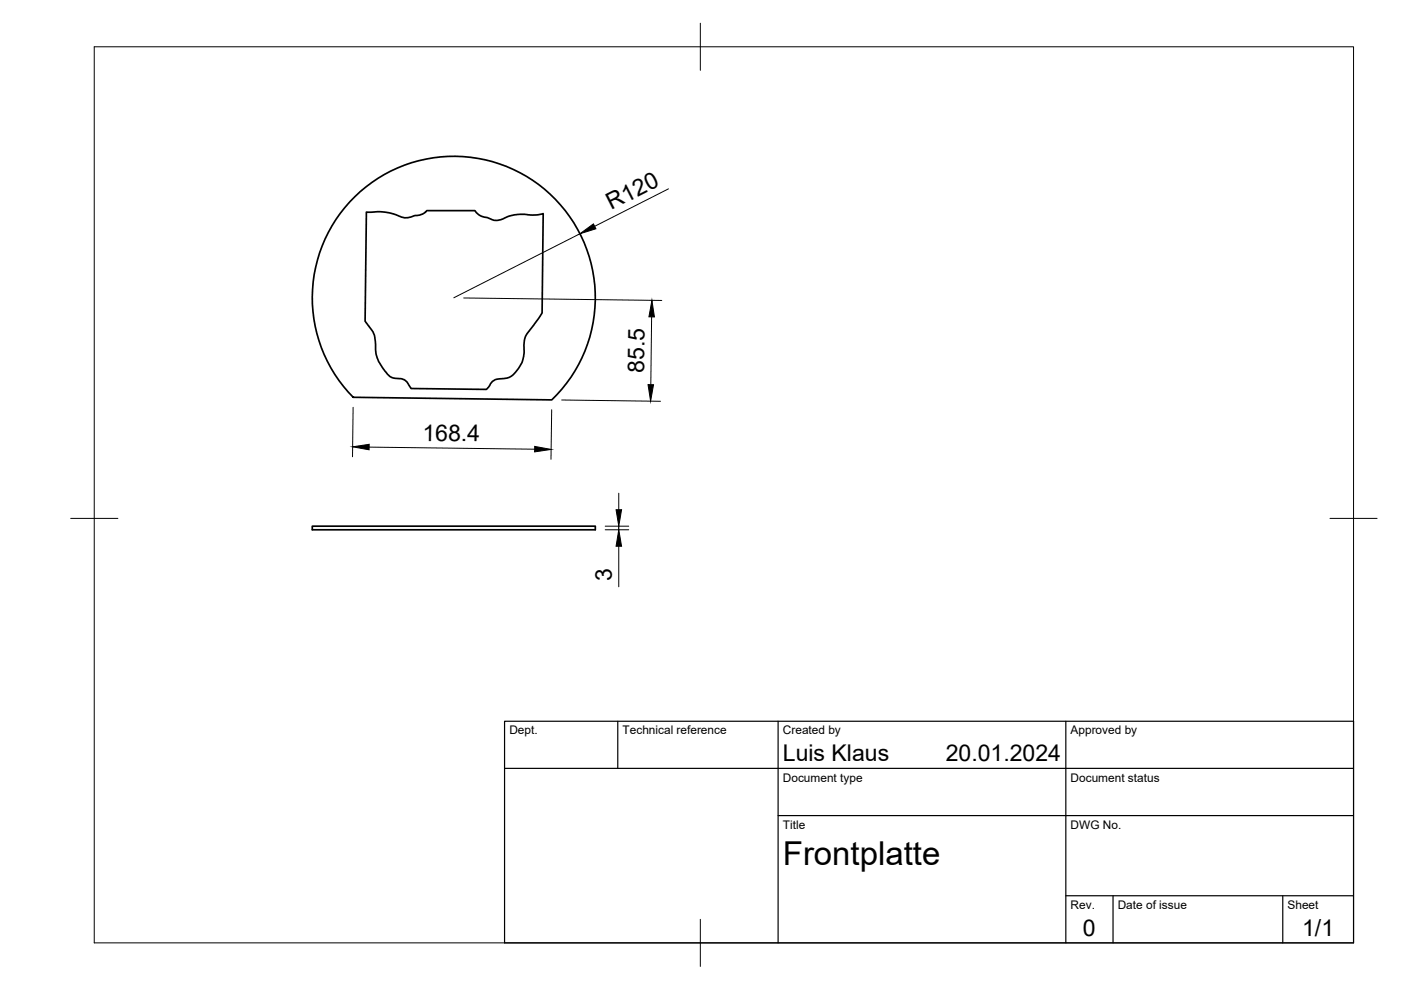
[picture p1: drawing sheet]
<svg xmlns="http://www.w3.org/2000/svg" width="297mm" height="210mm" viewBox="0 0 297 210" stroke-linecap="round" stroke-linejoin="round" font-family="sans-serif">
<!-- layer: Visible -->
<path d="M75.2 41.7a30 30 0 0 1 42.6 .6 30 30 0 0 1-.8 42.5l-42.1-.6a30 30 0 0 1 .3-42.5zM77.7 45l3.2-.1 2.9 .6a4.4 4.4 0 0 0 4.3 .2l.6-.1a2.7 2.7 0 0 0 1.8-.9h10.2a3.5 3.5 0 0 0 2.7 1.5 4 4 0 0 0 4.4-.3l1.3-.4 2.1-.1a8.9 8.9 0 0 0 4-.1l-.3 21-1.9 2.8a6 6 0 0 0-1.9 4.2v1.7a6.8 6.8 0 0 1-3.2 5l-1.1 .3a3.1 3.1 0 0 0-3.3 1.8l-.4 .5-16-.3a4.1 4.1 0 0 0-1.7-1.9l-.3-.1a3.4 3.4 0 0 1-3.7-1.9l-.6-1a7.9 7.9 0 0 1-1.2-5 7.2 7.2 0 0 0-2.1-4.1l-.1-.2zM66.2 111.6h60v.7h-60z" fill="none" stroke="#000" stroke-width=".36"/>
<!-- layer: BORDER -->
<path d="M20 9.9h267v190h-267zM148.5 4.9v10M15 109.9h10M282 109.9h10M148.5 194.9v10" fill="none" stroke="#000" stroke-width=".21"/>
<!-- layer: TITLEBLOCK -->
<path d="M107 152.9h180v47h-180zM131 152.9v10M165 152.9v47M226 152.9v47M107 162.9h180M165 172.9h122M226 189.9h61M236 189.9v10M272 189.9v10" fill="none" stroke="#000" stroke-width=".25"/>
<!-- layer: FD_Dimensions -->
<g fill="none" stroke="#000" stroke-width=".21">
<path d="M123 49.6l-26.8 13.5M141.7 40l-15.6 8M98.3 63.2l42 .5M138.2 67.2l-.2 14.3M74.9 86.4l-.2 10.5M78.3 94.8l35 .4M117 86.9l-.2 10.5M119.1 84.8l20.9 .3M128.3 111.6h5M128.3 112.3h5M131.2 104.6v3.5M131.2 111.6v.7"/>
<path d="M131.2 115.8v8.6"/>
</g>
<path d="M123 49.6l2.8-2.1 .5 1zM138.2 63.7l.5 3.5h-1.1zM74.8 94.7l3.5-.5v1.2zM113.4 94.7l3.5 .6-3.6 .5zM137.4 81.5l1.2 .1-.7 3.5zM130.6 108.1h1.2l-.6 3.5zM131.2 112.3l.6 3.5h-1.2z" fill="#000" stroke="#000" stroke-width=".21"/>
<text font-size="7" x="166" y="183.4">Frontplatte</text>
<g font-size="4.9">
<text x="129.6" y="44.5" transform="rotate(-27 129.6 44.5)">R120</text>
<text x="136.5" y="79.1" transform="rotate(-89 136.5 79.1)">85.5</text>
<text x="89.6" y="93.5" transform="rotate(1 89.6 93.5)">168.4</text>
<text x="129.7" y="123.2" transform="rotate(-90 129.7 123.2)">3</text>
<text x="166" y="161.4">Luis Klaus</text>
<text x="200.5" y="161.4">20.01.2024</text>
<text x="229.6" y="198.6">0</text>
<text x="276.1" y="198.6">1/1</text>
</g>
<g font-size="2.5">
<text x="108" y="155.7">Dept.</text>
<text x="132" y="155.7">Technical reference</text>
<text x="166" y="155.7">Created by</text>
<text x="227" y="155.7">Approved by</text>
<text x="166" y="165.7">Document type</text>
<text x="227" y="165.7">Document status</text>
<text x="166" y="175.7">Title</text>
<text x="227" y="175.7">DWG No.</text>
<text x="227" y="192.7">Rev.</text>
<text x="237" y="192.7">Date of issue</text>
<text x="273" y="192.7">Sheet</text>
</g>
</svg>
